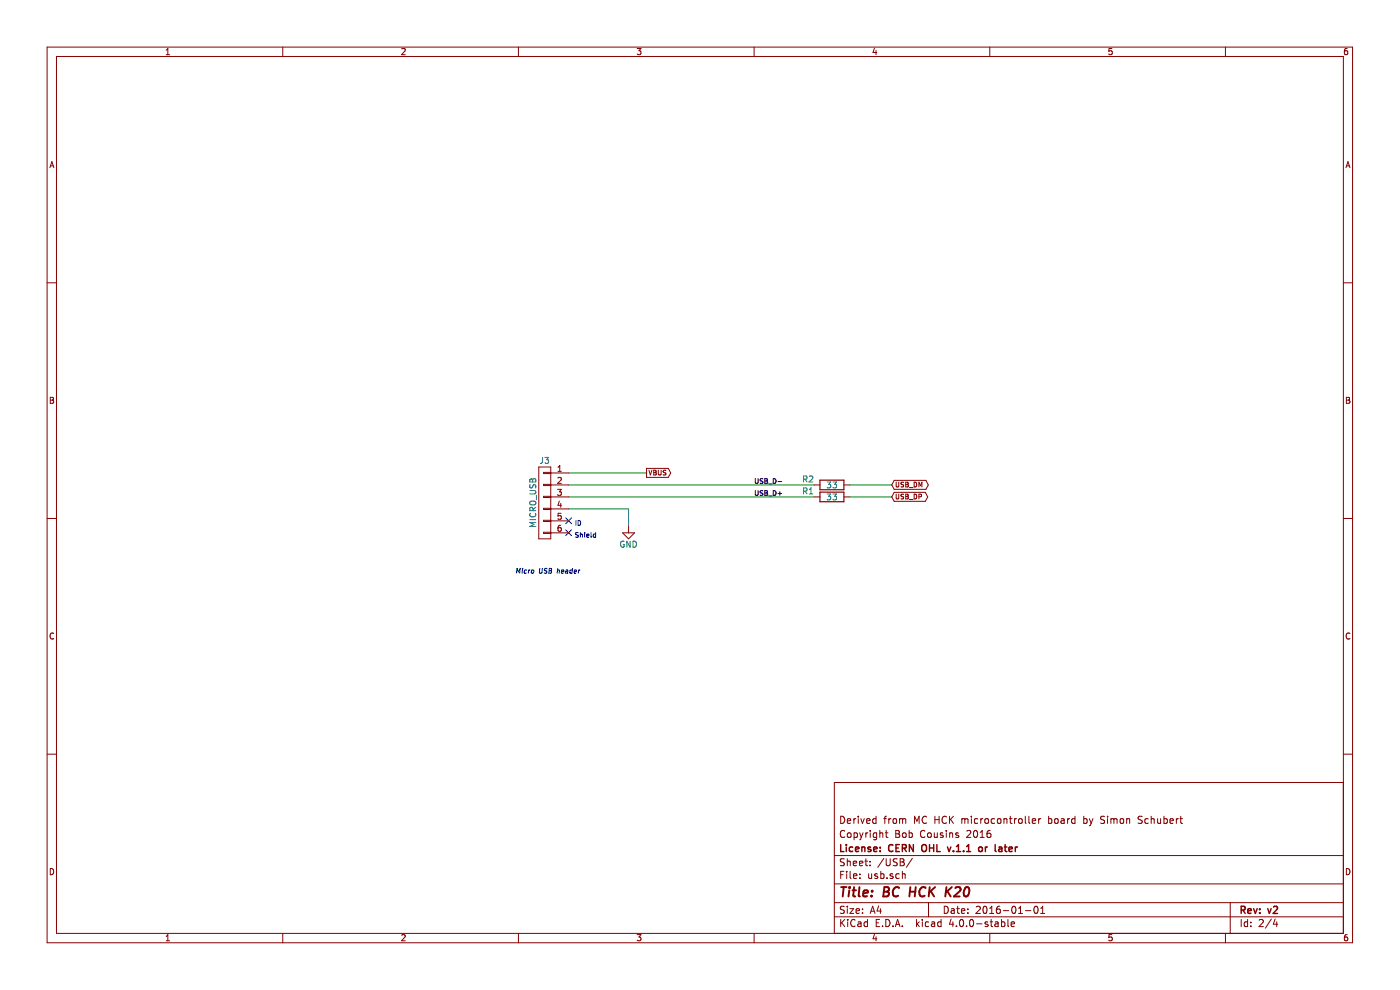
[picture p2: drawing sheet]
EESchema Schematic File Version 2
LIBS:power
LIBS:device
LIBS:transistors
LIBS:conn
LIBS:linear
LIBS:regul
LIBS:74xx
LIBS:cmos4000
LIBS:SparkFun
LIBS:tac_switchsmd_evqp2
LIBS:logo
LIBS:MK20LF
LIBS:RMC
LIBS:opendous
LIBS:multireg
LIBS:inductor_select
LIBS:mchck-cache
EELAYER 25 0
EELAYER END
$Descr A4 11693 8268
encoding utf-8
Sheet 2 4
Title "BC HCK K20 "
Date "2016-01-01"
Rev "v2"
Comp "License: CERN OHL v.1.1 or later"
Comment1 "Copyright Bob Cousins 2016"
Comment2 "Derived from MC HCK microcontroller board by Simon Schubert"
Comment3 ""
Comment4 ""
$EndDescr
$Comp
L R R1
U 1 1
P 6950 4150
F 0 "R1" V 7000 4350 50  0000 C CNN
F 1 "33" V 6950 4150 50  0000 C CNN
F 2 "mchck:SM0603" V 7050 4150 50  0001 C CNN
F 3 "" H 6950 4150 60  0001 C CNN
	1    6950 4150
	0    -1   -1   0   
$EndComp
$Comp
L R R2
U 1 1
P 6950 4050
F 0 "R2" V 7000 4250 50  0000 C CNN
F 1 "33" V 6950 4050 50  0000 C CNN
F 2 "mchck:SM0603" V 7050 4050 50  0001 C CNN
F 3 "" H 6950 4050 60  0001 C CNN
	1    6950 4050
	0    -1   -1   0   
$EndComp
Text Notes 4850 4800 2    40   Italic 0
Micro USB header
Text Label 6300 4050 0    40   ~ 0
USB_D-
Text Label 6300 4150 0    40   ~ 0
USB_D+
Wire Wire Line
	4750 3950 5400 3950
Wire Wire Line
	7100 4050 7450 4050
Wire Wire Line
	7100 4150 7450 4150
Wire Wire Line
	5250 4250 5250 4400
NoConn ~ 4750 4350
Text GLabel 5400 3950 2    40   Output ~ 0
VBUS
Text GLabel 7450 4050 2    40   3State ~ 0
USB_DM
Text GLabel 7450 4150 2    40   3State ~ 0
USB_DP
Wire Wire Line
	4750 4050 6800 4050
Wire Wire Line
	4750 4150 6800 4150
Wire Wire Line
	4750 4250 5250 4250
NoConn ~ 4750 4450
Text Notes 4800 4400 0    40   ~ 0
ID
Text Notes 4800 4500 0    40   ~ 0
Shield
$Comp
L GND #PWR03
U 1 1
P 5250 4400
F 0 "#PWR03" H 5250 4150 50  0001 C CNN
F 1 "GND" H 5250 4250 50  0000 C CNN
F 2 "" H 5250 4400 50  0000 C CNN
F 3 "" H 5250 4400 50  0000 C CNN
	1    5250 4400
	1    0    0    -1  
$EndComp
$Comp
L CONN_01X06 J3
U 1 1
P 4550 4200
F 0 "J3" H 4550 4550 50  0000 C CNN
F 1 "MICRO_USB" V 4650 4200 50  0000 C CNN
F 2 "RMC:USB_MICRO_RMC_FCI" H 4550 4200 50  0001 C CNN
F 3 "" H 4550 4200 50  0000 C CNN
	1    4550 4200
	-1   0    0    -1  
$EndComp
$EndSCHEMATC
